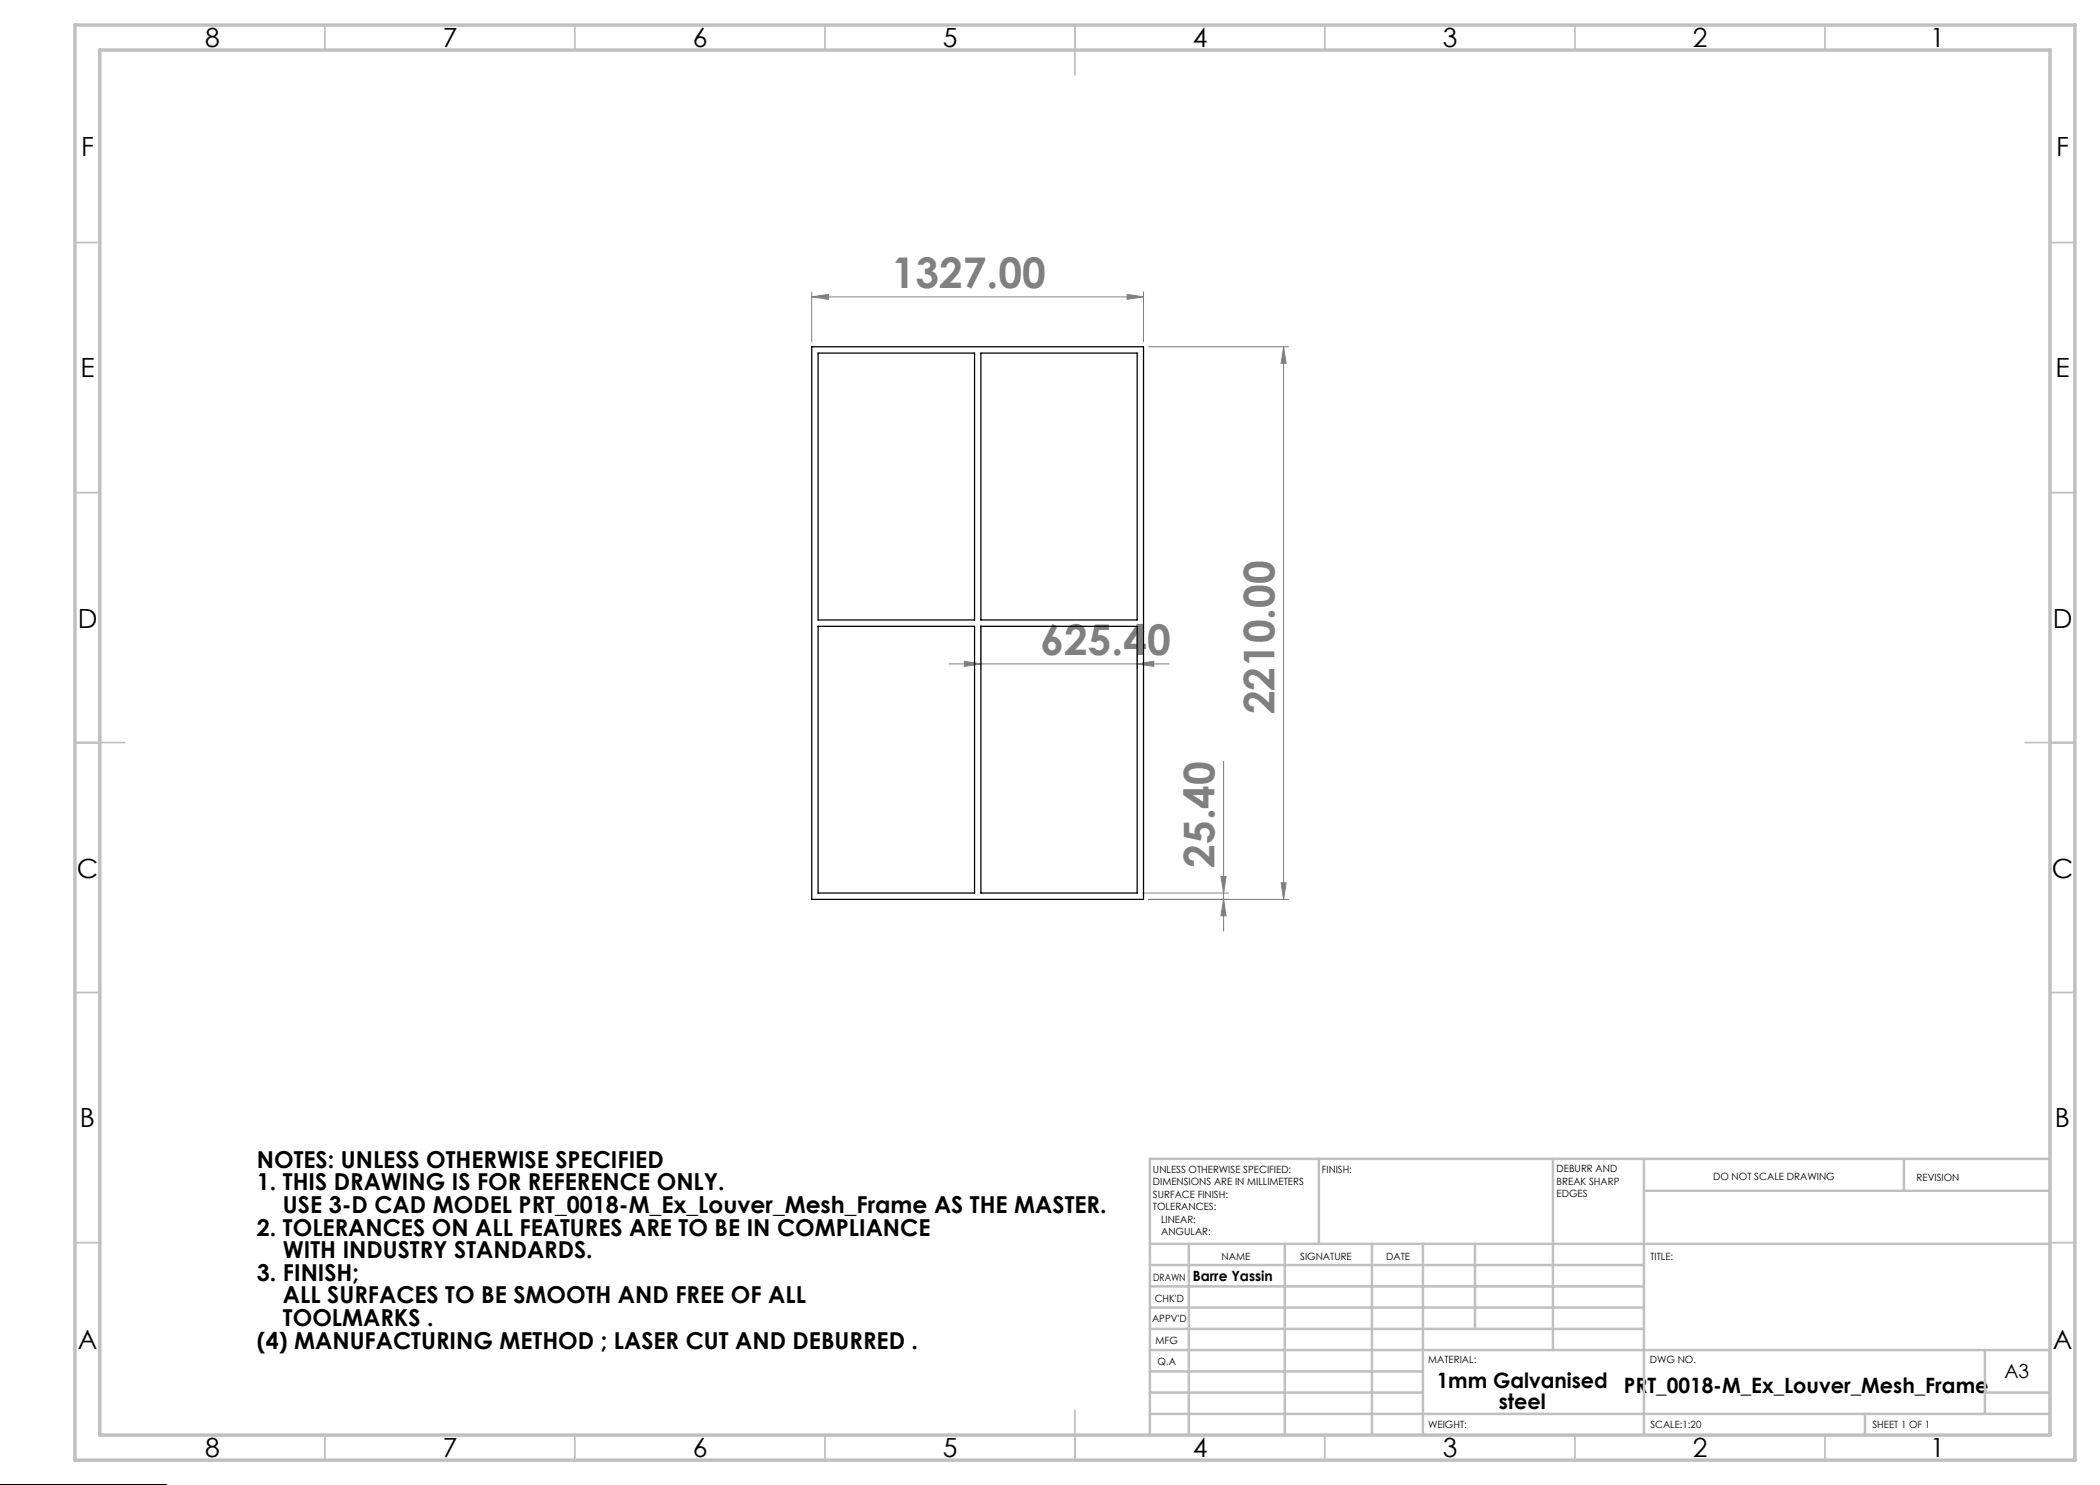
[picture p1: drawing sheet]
<svg xmlns="http://www.w3.org/2000/svg" width="420mm" height="297mm" viewBox="0 0 420 297" stroke-linecap="round" stroke-linejoin="round" font-family="sans-serif">
<g fill="none" stroke="#808080" stroke-width=".2">
<path d="M162.3 59.4l3.4-.5v1zM162.3 58.4v10M162.3 59.4h66.4M225.4 58.9l3.3 .5-3.3 .5zM228.7 58.4v10M229.7 69.4h28M256.7 69.4l.5 3.3h-1zM256.7 69.4v110.5M189.8 132.8h44M192.9 132.3l3.3 .5-3.3 .5zM196.2 125v8.8M227.4 132.8l3.4-.5v1z"/>
<path d="M227.4 125v8.8M244.7 152.3v33.9M228.5 178.6h17.2M229.7 179.9h28M244.2 175.3h1l-.5 3.3zM244.7 179.9l.5 3.3h-1zM256.2 176.6h1l-.5 3.3z"/>
</g>
<g fill="none" stroke="#c0c0c0" stroke-width=".35">
<path d="M65 5v5M115 5v5M165 5v5M215 5v10M265 5v5M315 5v5M365 5v5M15 48.5h5M410 48.5h5M15 98.5h5M410 98.5h5M15 148.5h10"/>
<path d="M405 148.5h10M15 198.5h5M410 198.5h5M15 248.5h5M410 248.5h5M65 287v5M115 287v5M165 287v5M215 282v10M265 287v5M315 287v5M365 287v5"/>
</g>
<g fill="none" stroke="#c0c0c0" stroke-width=".5">
<path d="M263.8 231.8v17M310.6 231.8v38.2M328.8 231.8v55.2M328.8 238.2h81.2M380.8 231.8v6.4M410 231.8h-180v55.2M230 248.8h180M230 257.3h98.8M230 253h98.8M237.8 248.8v38.2M257 248.8v38.2M274.4 248.8v38.2"/>
<path d="M284.6 248.8v38.2M295 248.8v17M230 265.8h98.8M230 261.5h98.8M230 278.5h54.6M230 274.3h54.6M230 270h180M397 278.5h13M397 270v12.8M230 282.8h180M373 282.8v4.2"/>
</g>
<path d="M15 5h400v287h-400zM20 10h390v277h-390z" fill="none" stroke="#c0c0c0" stroke-width=".7"/>
<g fill="#808080">
<path d="M225.4 58.9l3.3 .5-3.3 .5zM162.3 59.4l3.4-.5v1zM227.4 132.8l3.4-.5v1zM192.9 132.3l3.3 .5-3.3 .5z"/>
<path d="M256.7 69.4l.5 3.3h-1zM256.2 176.6h1l-.5 3.3zM244.2 175.3h1l-.5 3.3zM244.7 179.9l.5 3.3h-1z"/>
</g>
<path d="M162.3 69.4h66.4v110.5h-66.4zM163.6 70.6h31.3v53.4h-31.3zM196.2 70.6h31.2v53.4h-31.2zM163.6 125.3h31.3v53.3h-31.3zM196.2 125.3h31.2v53.3h-31.2zM0 297h33.2M33.2 297h.1" fill="none" stroke="#000" stroke-width=".25"/>
<g font-size="8.5" fill="#808080">
<text x="178.4" y="57.5">1327.00</text>
<text x="208.1" y="130.9">625.40</text>
<text x="254.9" y="142.9" transform="rotate(-90 254.9 142.9)">2210.00</text>
<text x="242.9" y="173.6" transform="rotate(-90 242.9 173.6)">25.40</text>
</g>
<g font-size="5.3">
<text x="41" y="9.5">8</text>
<text x="88.5" y="9.5">7</text>
<text x="138.5" y="9.5">6</text>
<text x="188.5" y="9.5">5</text>
<text x="238.5" y="9.5">4</text>
<text x="288.5" y="9.5">3</text>
<text x="338.5" y="9.5">2</text>
<text x="386" y="9.5">1</text>
<text x="16.2" y="31.2">F</text>
<text x="411.2" y="31.2">F</text>
<text x="16.1" y="75.5">E</text>
<text x="411.1" y="75.5">E</text>
<text x="15.5" y="125.5">D</text>
<text x="410.5" y="125.5">D</text>
<text x="15.4" y="175.5">C</text>
<text x="410.4" y="175.5">C</text>
<text x="16" y="225.5">B</text>
<text x="411" y="225.5">B</text>
<text x="15.5" y="269.7">A</text>
<text x="410.5" y="269.7">A</text>
<text x="41" y="291.5">8</text>
<text x="88.5" y="291.5">7</text>
<text x="138.5" y="291.5">6</text>
<text x="188.5" y="291.5">5</text>
<text x="238.5" y="291.5">4</text>
<text x="288.5" y="291.5">3</text>
<text x="338.5" y="291.5">2</text>
<text x="386" y="291.5">1</text>
</g>
<g font-size="4.7">
<text x="51.4" y="233.5">NOTES: UNLESS OTHERWISE SPECIFIED</text>
<text x="51.4" y="238.1">1. THIS DRAWING IS FOR REFERENCE ONLY.</text>
<text x="56.6" y="242.6">USE 3-D CAD MODEL PRT_0018-M_Ex_Louver_Mesh_Frame AS THE MASTER.</text>
<text x="51.4" y="247.1">2. TOLERANCES ON ALL FEATURES ARE TO BE IN COMPLIANCE</text>
<text x="56.6" y="251.6">WITH INDUSTRY STANDARDS.</text>
<text x="51.4" y="256.2">3. FINISH;</text>
<text x="56.6" y="260.7">ALL SURFACES TO BE SMOOTH AND FREE OF ALL</text>
<text x="51.4" y="269.7">(4) MANUFACTURING METHOD ; LASER CUT AND DEBURRED .</text>
<text x="56.6" y="265.2">TOOLMARKS .</text>
</g>
<g font-size="4.2">
<text x="287.3" y="277.6">1mm Galvanised</text>
<text x="299.7" y="281.9">steel</text>
<text x="324.8" y="278.6">PRT_0018-M_Ex_Louver_Mesh_Frame</text>
</g>
<text font-size="3.9" x="400.9" y="275.5">A3</text>
<text font-size="2.8" x="238.5" y="256.1">Barre Yassin</text>
<g font-size="2">
<text x="230.6" y="234.6">UNLESS OTHERWISE SPECIFIED:</text>
<text x="230.6" y="237.1">DIMENSIONS ARE IN MILLIMETERS</text>
<text x="230.6" y="239.6">SURFACE FINISH:</text>
<text x="264.4" y="234.6">FINISH:</text>
<text x="311.3" y="234.5">DEBURR AND</text>
<text x="311.3" y="237">BREAK SHARP</text>
<text x="311.3" y="239.5">EDGES</text>
<text x="342.6" y="236">DO NOT SCALE DRAWING</text>
<text x="383.3" y="236.2">REVISION</text>
<text x="230.6" y="242.1">TOLERANCES:</text>
<text x="232.2" y="244.6">LINEAR:</text>
<text x="232.2" y="247.1">ANGULAR:</text>
<text x="244.3" y="252">NAME</text>
<text x="260" y="251.9">SIGNATURE</text>
<text x="277.2" y="251.9">DATE</text>
<text x="330.1" y="251.9">TITLE:</text>
<text x="230.6" y="256.1">DRAWN</text>
<text x="230.9" y="260.3">CHK'D</text>
<text x="230.4" y="264.4">APPV'D</text>
<text x="231.1" y="268.8">MFG</text>
<text x="231.5" y="273">Q.A</text>
<text x="285.6" y="272.5">MATERIAL:</text>
<text x="330" y="272.5">DWG NO.</text>
<text x="285.6" y="285.5">WEIGHT:</text>
<text x="330.1" y="285.6">SCALE:1:20</text>
<text x="374.5" y="285.6">SHEET 1 OF 1</text>
</g>
</svg>
